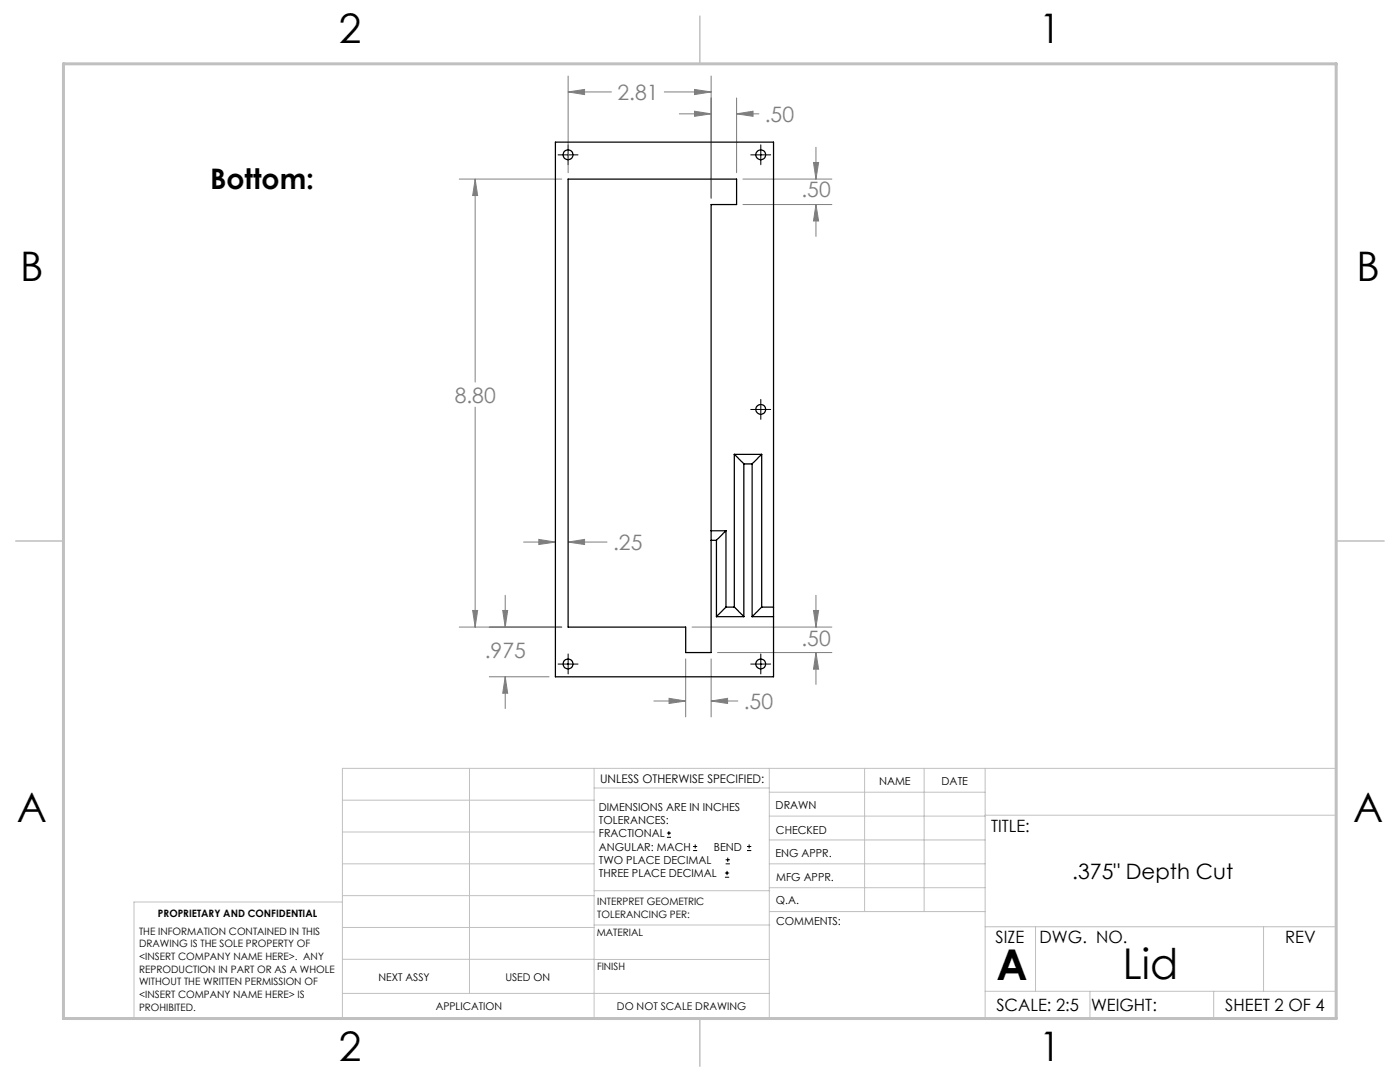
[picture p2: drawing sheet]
<svg xmlns="http://www.w3.org/2000/svg" width="279mm" height="216mm" viewBox="0 0 279 216" stroke-linecap="round" stroke-linejoin="round" font-family="sans-serif">
<g fill="none" stroke="#000" stroke-width=".2">
<path d="M111.4 30.9h4M113.4 28.9v4M149.8 30.9h4M151.8 28.9v4M151.8 79.7v4M149.8 81.7h4M111.4 132.5h4M113.4 130.5v4M149.8 132.5h4M151.8 130.5v4M133.1 167.1h.8M133.1 166.2h.8"/>
<path d="M133.5 165.8v.9M138.3 169.7h.8M138.3 168.9h.8M138.7 168.5v.8M144.7 175h.8M144.7 174.2h.8M144.8 172.4h.9M144.8 171.6h.9M145.1 173.8v.8M145.2 171.1v.9M149.1 169.7h.8M149.1 168.9h.8"/>
<path d="M149.5 168.5v.8"/>
</g>
<g fill="none" stroke="#808080" stroke-width=".2">
<path d="M113.4 18.3l3.3-.4v1zM113.4 15.2v19.3M113.4 18.3h8.6M132.6 18.3h9.3M138.6 17.9l3.3 .4-3.3 .6zM141.9 15.2v24.3M147 19.5v15M91.7 35.7h20.4M94.8 35.7l.5 3.3h-1zM94.8 35.7v40.5M135.6 22.7h6.3M138.6 22.2l3.3 .5-3.3 .5z"/>
<path d="M147 22.7l3.3-.5v1zM147 22.7h4.4M148.3 35.7h17.7M162.3 32.4h1.1l-.6 3.3zM162.8 29.4v6.3M148.3 40.8h17.7M162.8 40.8l.6 3.3h-1.1zM162.8 40.8v6.4M94.8 81.2v43.9M100.8 118.8v6.3M104.5 108.2h6.3M107.5 107.6l3.3 .6-3.3 .5z"/>
<path d="M113.4 108.2l3.3-.6v1.1zM113.4 108.2h7.7M162.8 118.8v6.3M91.7 125.1h20.4M94.3 121.8h1l-.5 3.3zM97.6 135h12M100.3 121.8h1l-.5 3.3zM100.8 135l.5 3.3h-1zM100.8 135v6.4M130.5 139.9h6.3M133.5 139.3l3.3 .6-3.3 .5zM136.8 131.5v11.6"/>
<path d="M138.1 125.1h27.9M141.9 139.9l3.3-.6v1.1zM141.9 131.5v11.6M141.9 139.9h5.3M143.2 130.2h22.8M162.3 121.8h1.1l-.6 3.3zM162.8 130.2l.6 3.3h-1.1zM162.8 130.2v6.4"/>
</g>
<g fill="none" stroke="#c0c0c0" stroke-width=".2">
<path d="M68.3 159.7h50.3M93.7 153.3v44.9M118.6 153.3v49.9M118.6 157.2h34.9M153.5 153.3v49.9M153.5 158.1h43.1M172.5 153.3v28.6M184.4 153.3v28.6M196.6 153.3v49.9M68.3 180h-41.6v23.2h240v-49.9h-198.4v49.9M68.3 178.7h50.3M68.3 172.4h50.3"/>
<path d="M68.3 166h50.3M118.6 177.7h35M153.5 167.6h43.1M153.5 162.8h43.1M153.5 172.4h43.1M153.5 177.1h43.1M196.6 162.7h70.1M68.3 198.2h85.2M68.3 191.4l85.2 .1M68.3 185.1h50.3M118.6 184.6h35M153.6 181.9h43"/>
<path d="M196.6 197.8h70.1M196.6 184.9h70.1M206.7 184.9v12.9M217.5 197.8v5.4M242.2 197.8v5.4M252.2 184.9v12.9"/>
</g>
<path d="M139.7 3.2v9.5M3.1 107.9h9.6M266.7 107.9h9.5M139.7 203.2v9.6" fill="none" stroke="#c0c0c0" stroke-width=".3"/>
<path d="M12.7 12.7h254v190.5h-254z" fill="none" stroke="#c0c0c0" stroke-width=".6"/>
<path d="M94.8 35.7l.5 3.3h-1zM94.3 121.8h1l-.5 3.3zM113.4 18.3l3.3-.4v1zM138.6 17.9l3.3 .4-3.3 .6zM162.8 40.8l.6 3.3h-1.1zM162.3 32.4h1.1l-.6 3.3zM138.6 22.2l3.3 .5-3.3 .5zM147 22.7l3.3-.5v1zM162.3 121.8h1.1l-.6 3.3zM162.8 130.2l.6 3.3h-1.1zM133.5 139.3l3.3 .6-3.3 .5zM141.9 139.9l3.3-.6v1.1zM100.3 121.8h1l-.5 3.3zM100.8 135l.5 3.3h-1zM113.4 108.2l3.3-.6v1.1zM107.5 107.6l3.3 .6-3.3 .5z" fill="#808080"/>
<g fill="none" stroke="#000" stroke-width=".25">
<path d="M146.5 90.7l1.9 1.9M146.5 90.7h5.5M146.5 90.7v30.4M148.4 92.6v30.4M148.4 92.6h1.7M150.1 92.6v30.4M152 90.7l-1.9 1.9M152 90.7v30.4M141.9 105.9v1.9M141.9 105.9v-65.1h5.1v-5.1h-33.6v89.4h23.4v5.1h5.1v-22.4M141.9 107.8h1.1M141.9 105.9h3"/>
<path d="M143 107.8v15.2M144.9 105.9l-1.9 1.9M144.9 105.9v15.2M143 123h5.4M144.9 121.1l-1.9 1.9M144.9 121.1h1.6M146.5 121.1l1.9 1.9M150.1 123h4.3M152 121.1l-1.9 1.9M152 121.1h2.4M154.4 121.1v1.9M154.4 121.1v-92.7h-43.6v106.6h43.6v-12"/>
<circle cx="113.4" cy="30.9" r=".99"/>
<circle cx="151.8" cy="30.9" r=".98"/>
<circle cx="151.8" cy="81.7" r=".98"/>
<circle cx="113.4" cy="132.5" r=".99"/>
<circle cx="151.8" cy="132.5" r=".98"/>
</g>
<g font-size="8.5">
<text x="198.9" y="195.5">A</text>
<text x="224.1" y="195.4">Lid</text>
</g>
<g font-size="8.1">
<text x="67.6" y="8.5">2</text>
<text x="207.3" y="8.5">1</text>
<text x="4" y="56.2">B</text>
<text x="270.7" y="56.2">B</text>
<text x="3.3" y="164.1">A</text>
<text x="270" y="164.1">A</text>
<text x="67.6" y="211.7">2</text>
<text x="207.3" y="211.7">1</text>
</g>
<text font-size="5.6" x="41.9" y="37.7">Bottom:</text>
<g font-size="4.2" fill="#808080">
<text x="123.2" y="19.9">2.81</text>
<text x="152.6" y="24.3">.50</text>
<text x="159.9" y="39.4">.50</text>
<text x="90.7" y="80.3">8.80</text>
<text x="122.3" y="109.7">.25</text>
<text x="96.7" y="131.4">.975</text>
<text x="159.9" y="128.9">.50</text>
<text x="148.4" y="141.5">.50</text>
</g>
<text font-size="4.2" x="214" y="175.4">.375&quot; Depth Cut</text>
<g font-size="3.4">
<text x="197.8" y="166">TITLE:</text>
<text x="198.7" y="188.1">SIZE</text>
<text x="207.5" y="188.1">DWG. NO.</text>
<text x="256.5" y="188.2">REV</text>
<text x="198.8" y="201.7">SCALE: 2:5</text>
<text x="217.7" y="201.8">WEIGHT:</text>
<text x="244.5" y="201.7">SHEET 2 OF 4</text>
</g>
<text font-size="2.4" x="119.8" y="156.2">UNLESS OTHERWISE SPECIFIED:</text>
<g font-size="2.2">
<text x="119.5" y="161.8">DIMENSIONS ARE IN INCHES</text>
<text x="154.8" y="161.4">DRAWN</text>
<text x="175.4" y="156.6">NAME</text>
<text x="187.9" y="156.7">DATE</text>
<text x="119.5" y="164.4">TOLERANCES:</text>
<text x="119.5" y="167.1">FRACTIONAL</text>
<text x="154.9" y="166.3">CHECKED</text>
<text x="119.5" y="169.7">ANGULAR: MACH</text>
<text x="119.5" y="172.4">TWO PLACE DECIMAL</text>
<text x="142.5" y="169.7">BEND</text>
<text x="154.8" y="171">ENG APPR.</text>
<text x="119.5" y="175">THREE PLACE DECIMAL</text>
<text x="154.9" y="175.7">MFG APPR.</text>
<text x="154.9" y="180.4">Q.A.</text>
<text x="154.9" y="184.6">COMMENTS:</text>
</g>
<g font-size="2.1">
<text x="75.5" y="195.7">NEXT ASSY</text>
<text x="100.9" y="195.7">USED ON</text>
<text x="86.9" y="201.5">APPLICATION</text>
<text x="123.1" y="201.6">DO NOT SCALE DRAWING</text>
</g>
<g font-size="2">
<text x="31.5" y="182.9">PROPRIETARY AND CONFIDENTIAL</text>
<text x="119.2" y="180.6">INTERPRET GEOMETRIC</text>
<text x="119.2" y="183.1">TOLERANCING PER:</text>
<text x="27.8" y="186.5">THE INFORMATION CONTAINED IN THIS</text>
<text x="27.8" y="189">DRAWING IS THE SOLE PROPERTY OF</text>
<text x="27.8" y="191.6">&lt;INSERT COMPANY NAME HERE&gt;. ANY</text>
<text x="119.1" y="186.7">MATERIAL</text>
<text x="27.8" y="194.1">REPRODUCTION IN PART OR AS A WHOLE</text>
<text x="27.8" y="196.6">WITHOUT THE WRITTEN PERMISSION OF</text>
<text x="119.1" y="193.5">FINISH</text>
<text x="27.8" y="199.1">&lt;INSERT COMPANY NAME HERE&gt; IS</text>
<text x="27.8" y="201.7">PROHIBITED.</text>
</g>
</svg>
